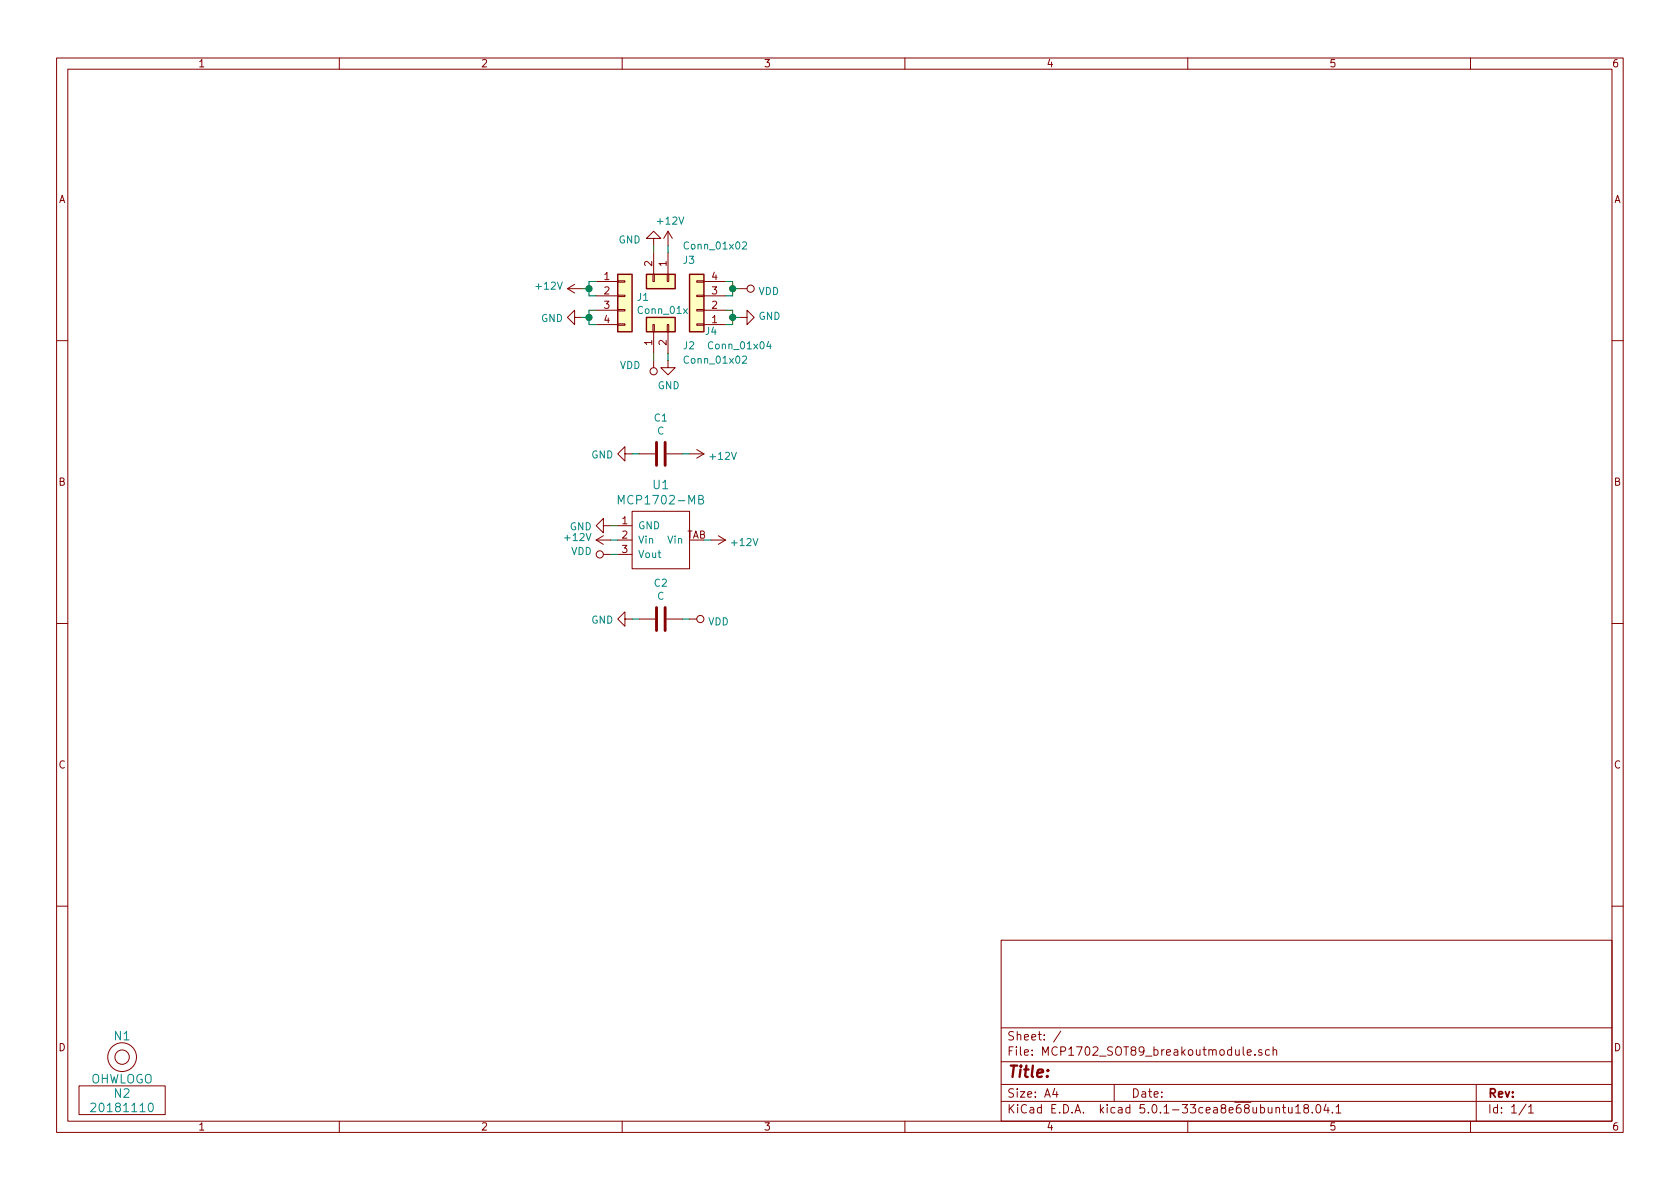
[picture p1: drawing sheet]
<svg xmlns="http://www.w3.org/2000/svg" width="297mm" height="210mm" viewBox="0 0 297 210" stroke-linecap="round" stroke-linejoin="round" font-family="sans-serif">
<g fill="none" stroke="#840000" stroke-width=".18">
<path d="M10 10.3h277v189.9h-277zM12 12.2h273v186.1h-273zM60 10.3v1.9M110 10.3v1.9M160 10.3v1.9M210 10.3v1.9M260 10.3v1.9M100.3 51l1.3 .8M100.3 51h2.6M101.6 56.1v-1.2l-1.3 1.2 1.3 1.3v-1.3h1.3M101.6 50.3l-1.3 .7M105.4 49.8h3.8"/>
<path d="M105.4 52.3h3.8M105.4 54.9h3.8M105.4 57.4h3.8M109.2 57.3h1.3v.2h-1.3zM109.2 54.7h1.3v.3h-1.3zM109.2 52.2h1.3v.2h-1.3zM109.2 49.7h1.3v.2h-1.3zM115.4 48.5h.3v1.3h-.3zM115.4 57.4h.3v1.3h-.3zM115.6 42.2h1.2l-1.2-1.3-1.3 1.3h1.3v1.2M115.6 44.7v3.8M115.6 58.7v3.8"/>
<path d="M118 48.5h.2v1.3h-.2zM118 57.4h.2v1.3h-.2zM118.1 40.9v2.5M118.1 44.7v3.8M118.1 58.7v3.8M118.1 40.9l-.8 1.3M118.1 40.9l.8 1.3M123.2 49.7h1.3v.2h-1.3zM123.2 52.2h1.3v.2h-1.3zM123.2 54.7h1.3v.3h-1.3zM123.2 57.3h1.3v.2h-1.3zM124.5 49.8h3.8"/>
<path d="M124.5 52.3h3.8M124.5 54.9h3.8M124.5 57.4h3.8M130.8 56.1h1.3v-1.2l1.2 1.2-1.2 1.3v-1.3M130.8 51h1.3M10 60.2h2M115.6 63.7v1.3M118.1 63.7v1.3h1.3l-1.3 1.3-1.3-1.3h1.3M123.2 79.5l1.3 .8M285 60.2h2M105.4 95.5h2.5M105.4 95.5l1.3 .8"/>
<path d="M106.7 93v-1.3l-1.3 1.3 1.3 1.2v-1.2h1.2M106.7 98h1.2M106.7 94.7l-1.3 .8M109.2 93h2.6M109.2 95.5h2.6M109.2 98h2.6M110.5 80.3v-1.3l-1.3 1.3 1.3 1.2v-1.2h1.3M111.8 90.4h10.1v10.2h-10.1zM113 80.3h2.8M117.9 80.3h2.7M121.9 80.3h2.6M124.5 80.3l-1.3 .7"/>
<path d="M125.7 95.5h2.6M127 94.7l1.3 .8M128.3 95.5l-1.3 .8M10 110.3h2M110.5 109.5v-1.3l-1.3 1.3 1.3 1.2v-1.2h1.3M113 109.5h2.8M117.9 109.5h2.7M121.9 109.5h1.3M285 110.3h2M10 160.2h2M177 166.3h108v32h-108zM285 160.2h2"/>
<path d="M14 192h15.2v5.1h-15.2zM60 198.3v1.9M110 198.3v1.9M160 198.3v1.9M177 194.8h108M177 191.8h108M177 187.8h108M177 181.8h108M186.5 192.5l-.4 1h1M186.8 193v1M187.6 182.3l-1.3 2M197 191.8v3"/>
<path d="M210 198.3v1.9M220.5 186.1l.7-.1v-.3l-.4-.1-.3 .2 .1 .7h.6M221.9 186.5v.1M223.1 185.7l-.4-.1-.2 .2 .1 .2 .5 .2v.3h-.6M224.5 185.7l-.5-.1-.3 .3 .1 .6 .2 .1 .5-.1M225.1 185.7l.2-.1 .4 .1v.9M225.1 185.1v1.5M226.7 195.8h.6M226.9 195.3v1.3l.4 .2M227.8 195.8l.1 .9 .3 .1 .2-.1M228.4 195.8v1M229.1 195.8l.4-.5v1.5"/>
<path d="M229.1 196.8h.8M230.8 196l-.2-.2v-.3a.48 .48 0 0 1 .6-.1l.2 .2-.2 .3-.5 .1-.2 .3 .1 .4 .2 .1h.3l.3-.3v-.2l-.3-.3M232 196.7v.1M232.9 195.4l.1-.1a.8 .8 0 0 1 .5 .8 .8 .8 0 0 1-.5 .7 1 1 0 0 1-.1-1.4zM234.4 195.2l-.3 1.1h.9M234.8 195.8v1M235.6 196.7v.1M236.2 195.8l.5-.5v1.5M236.2 196.8h.9M260 198.3v1.9M261 191.8v6.5M269.8 195.2l-1.2 2"/>
<path d="M270.3 195.8l.4-.5v1.5M270.3 196.8h.8"/>
<circle cx="132.7" cy="51" r=".63"/>
<circle cx="115.6" cy="65.7" r=".63"/>
<circle cx="106" cy="98" r=".63"/>
<circle cx="123.8" cy="109.5" r=".63"/>
<circle cx="21.6" cy="186.9" r="2.54"/>
<circle cx="21.6" cy="186.9" r="1.27"/>
</g>
<path d="M123.5 54.1l-.3 .9h.8M123.8 54.6v.8M131.3 42.9l.5-.1 .2 .3v.2l-.8 .7h.8M131.3 63.1l.5-.1 .2 .3v.2l-.8 .7h.8M135.9 60.4l-.3 .9h.8M136.2 60.9v.8M109.3 89.1v-1.5l.5 1.1 .5-1.1v1.5M123.5 88.3l.7-.1 .1-.2-.1-.3-.7-.1v1.5h.6l.3-.3a.41 .41 0 0 0-.3-.5M16.1 195.2l.5-.1 .3 .1v.3l-.9 1.1h.9M26.4 195.2l.2-.1a.82 .82 0 0 1 .6 .6 .82 .82 0 0 1-.3 .8l-.2 .1a.84 .84 0 0 1-.3-1.4z" fill="none" stroke="#008484" stroke-width=".18"/>
<path d="M116.1 78.2v4.1M117.6 78.2v4.1M116.1 107.4v4.1M117.6 107.4v4.1" fill="none" stroke="#840000" stroke-width=".51"/>
<g fill="none" stroke="#008400" stroke-width=".18">
<path d="M102.9 51h1.2M102.9 56.1h1.2M105.4 49.8h-1.3v2.5h1.3M105.4 54.9h-1.3v2.5h1.3M115.6 43.4v1.3M118.1 43.4v1.3M128.3 49.8h1.2v2.5h-1.2M128.3 54.9h1.2v2.5h-1.2M129.5 51h1.3M129.5 56.1h1.3M115.6 62.5v1.2M118.1 62.5v1.2"/>
<path d="M107.9 98h1.3M107.9 95.5h1.3M107.9 93h1.3M111.8 80.3h1.2M120.6 80.3h1.3M124.5 95.5h1.2M111.8 109.5h1.2M120.6 109.5h1.3"/>
</g>
<g fill="#ffffc2" stroke="#ffffc2" stroke-width=".18">
<path d="M109.2 48.5h2.6v10.2h-2.6z"/>
<path d="M121.9 48.5h2.6v10.2h-2.6z"/>
<path d="M114.3 48.5h5.1v2.5h-5.1z"/>
<path d="M114.3 56.1h5.1v2.6h-5.1z"/>
</g>
<path d="M109.2 48.5h2.6v10.2h-2.6zM114.3 48.5h5.1v2.5h-5.1zM114.3 56.1h5.1v2.6h-5.1zM121.9 48.5h2.6v10.2h-2.6z" fill="none" stroke="#840000" stroke-width=".25"/>
<g fill="#008400" stroke="#008400" stroke-width=".25">
<circle cx="104.1" cy="51" r=".51"/>
<circle cx="104.1" cy="56.1" r=".51"/>
<circle cx="129.5" cy="51" r=".51"/>
<circle cx="129.5" cy="56.1" r=".51"/>
</g>
<text font-size="2.8" fill="#840000" x="178" y="190.5">Title:</text>
<g font-size="2.1" fill="#008484">
<text x="110.1" y="89.2">MCP1702-MB</text>
<text x="115.5" y="86.5">U1</text>
<text x="20.2" y="184">N1</text>
<text x="15.9" y="191.6">OHWLOGO</text>
<text x="16.9" y="196.7">20181110</text>
<text x="20.2" y="194.1">N2</text>
</g>
<g font-size="2.1" fill="#840000">
<text x="178" y="184">Sheet: /</text>
<text x="178" y="186.7">File: MCP1702_SOT89_breakoutmodule.sch</text>
<text x="178" y="196.9">KiCad E.D.A. kicad 5.0.1-33cea8e68ubuntu18.04.1</text>
<text x="178" y="194.1">Size: A4</text>
<text x="200" y="194.1">Date:</text>
<text x="263" y="194.1">Rev:</text>
<text x="263" y="196.9">Id: 1/1</text>
</g>
<g font-size="1.8" fill="#840000">
<text x="35" y="11.9">1</text>
<text x="85" y="11.9">2</text>
<text x="135" y="11.9">3</text>
<text x="185" y="11.9">4</text>
<text x="235" y="11.9">5</text>
<text x="285" y="11.9">6</text>
<text x="10.4" y="35.9">A</text>
<text x="285.4" y="35.9">A</text>
<text x="115.3" y="47.1" transform="rotate(-90 115.3 47.1)">2</text>
<text x="117.9" y="47.1" transform="rotate(-90 117.9 47.1)">1</text>
<text x="106.8" y="49.5">1</text>
<text x="106.8" y="52.1">2</text>
<text x="125.9" y="52.1">3</text>
<text x="125.9" y="49.5">4</text>
<text x="106.8" y="54.6">3</text>
<text x="106.8" y="57.1">4</text>
<text x="125.9" y="57.1">1</text>
<text x="125.9" y="54.6">2</text>
<text x="115.3" y="61.1" transform="rotate(-90 115.3 61.1)">1</text>
<text x="117.9" y="61.1" transform="rotate(-90 117.9 61.1)">2</text>
<text x="10.4" y="85.9">B</text>
<text x="285.4" y="85.9">B</text>
<text x="110" y="92.7">1</text>
<text x="110" y="95.2">2</text>
<text x="121.4" y="95.2">TAB</text>
<text x="110" y="97.8">3</text>
<text x="10.4" y="135.9">C</text>
<text x="285.4" y="135.9">C</text>
<text x="10.4" y="185.9">D</text>
<text x="285.4" y="185.9">D</text>
<text x="35" y="199.9">1</text>
<text x="85" y="199.9">2</text>
<text x="135" y="199.9">3</text>
<text x="185" y="199.9">4</text>
<text x="235" y="199.9">5</text>
<text x="285" y="199.9">6</text>
</g>
<g font-size="1.8" fill="#008484">
<text x="116.4" y="39.7">+12V</text>
<text x="109.4" y="43">GND</text>
<text x="120.9" y="46.7">J3</text>
<text x="121.3" y="44.1">Conn_01x02</text>
<text x="94.9" y="51.2">+12V</text>
<text x="112.7" y="53.2">J1</text>
<text x="134.1" y="52.2">VDD</text>
<text x="95.7" y="56.9">GND</text>
<text x="113.2" y="55.5">Conn_01x04</text>
<text x="124.8" y="59.2">J4</text>
<text x="134.1" y="56.6">GND</text>
<text x="109.6" y="65.2">VDD</text>
<text x="120.9" y="61.8">J2</text>
<text x="121.3" y="64.3">Conn_01x02</text>
<text x="125.6" y="61.8">Conn_01x04</text>
<text x="116.3" y="68.8">GND</text>
<text x="115.7" y="74.5">C1</text>
<text x="116.2" y="76.9">C</text>
<text x="104.5" y="81.1">GND</text>
<text x="125.7" y="81.3">+12V</text>
<text x="100" y="95.7">+12V</text>
<text x="100.7" y="93.8">GND</text>
<text x="112.8" y="93.6">GND</text>
<text x="101" y="98.1">VDD</text>
<text x="112.8" y="96.1">Vin</text>
<text x="112.8" y="98.7">Vout</text>
<text x="118.2" y="96.1">Vin</text>
<text x="129.5" y="96.6">+12V</text>
<text x="115.7" y="103.8">C2</text>
<text x="116.2" y="106.1">C</text>
<text x="104.5" y="110.3">GND</text>
<text x="125.2" y="110.6">VDD</text>
</g>
</svg>
